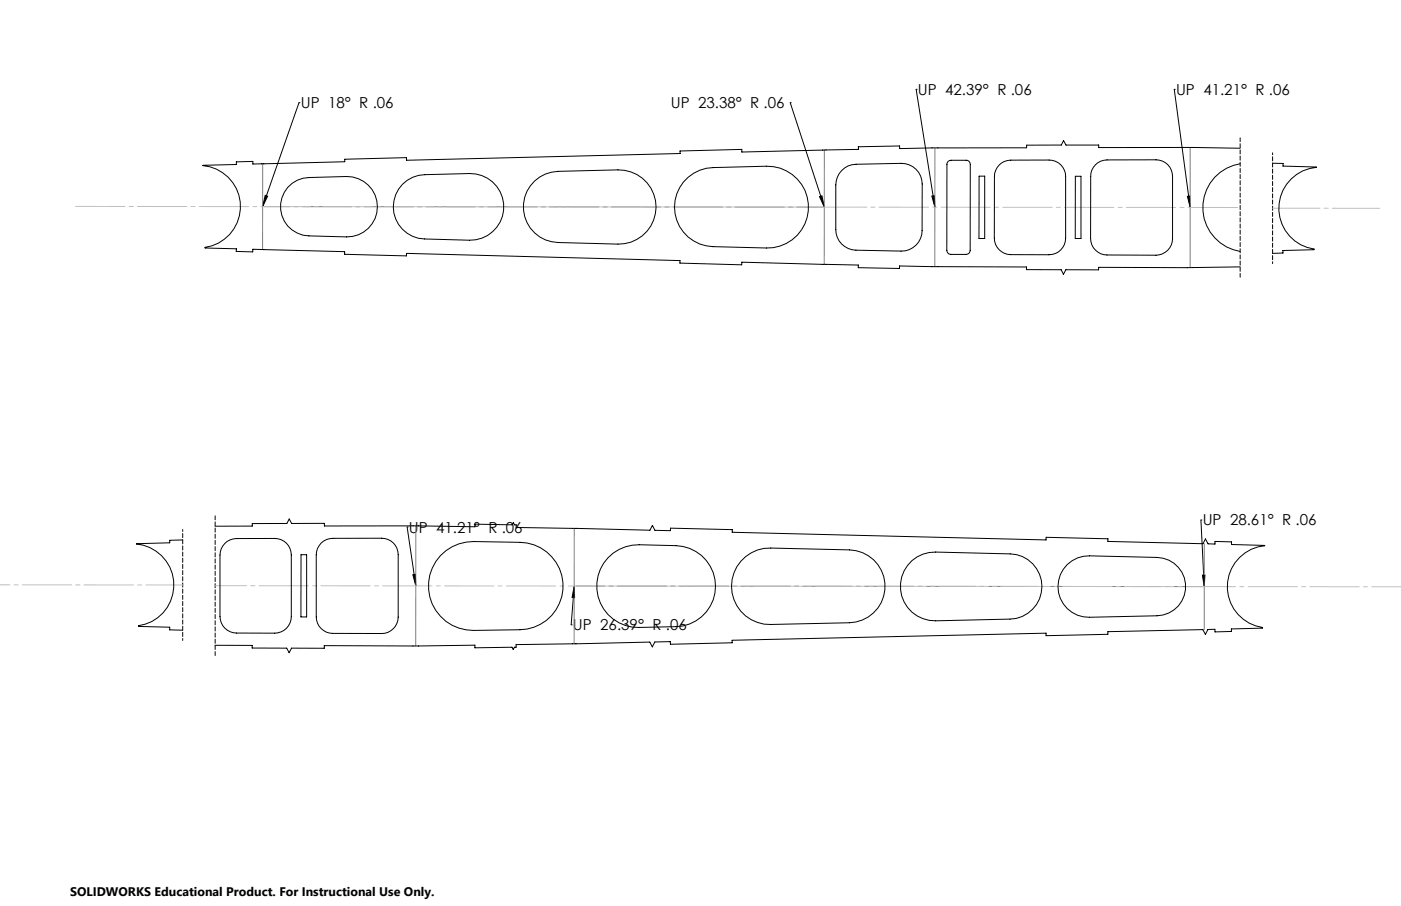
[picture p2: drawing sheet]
<svg xmlns="http://www.w3.org/2000/svg" width="432mm" height="279mm" viewBox="0 0 432 279" stroke-linecap="round" stroke-linejoin="round" font-family="sans-serif">
<g fill="none" stroke="#000" stroke-width=".31">
<path d="M92.1 31.7h.1M92.1 31.7l-11.2 32M243.6 31.7h.1M243.6 31.7l10.5 32.2M282.4 27.6h.1M282.4 27.6l5.7 36.3M361.9 27.6h.1M361.9 27.6l4.9 36.4M88.7 57.8a8.8 8.8 0 0 1 6.6-3l11.5-.4a9.3 9.3 0 0 1 9.5 9.3 9.3 9.3 0 0 1-9.5 9.4l-11.6-.4a9 9 0 0 1-8-5.4 9 9 0 0 1 1.5-9.5zM124 56.8a9.9 9.9 0 0 1 6.9-2.9l13.8-.4a10.3 10.3 0 0 1 10.6 10.3 10.3 10.3 0 0 1-10.6 10.3l-13.8-.4a9.9 9.9 0 0 1-9-6.2 9.9 9.9 0 0 1 2.1-10.7zM164.8 55.8a11 11 0 0 1 7.2-3l18.5-.4a11.5 11.5 0 0 1 11.7 11.4 11.5 11.5 0 0 1-11.7 11.5l-18.5-.5a11 11 0 0 1-10-7.1 11 11 0 0 1 2.8-11.9zM210.6 56.1a12.3 12.3 0 0 1 9.2-4.4l16.5-.4a12.6 12.6 0 0 1 12.9 12.6 12.6 12.6 0 0 1-12.9 12.6l-16.6-.4a12.2 12.2 0 0 1-10.7-7.2 12.2 12.2 0 0 1 1.6-12.8z"/>
<path d="M259.4 52.6a6 6 0 0 1 4.4-1.9l13.9-.3a6.4 6.4 0 0 1 6.5 6.3v14.4a6.3 6.3 0 0 1-6.5 6.3l-13.9-.2a6.3 6.3 0 0 1-6.2-6.4v-13.8a6.5 6.5 0 0 1 1.8-4.4zM292.2 49.8l.9-.4h4.7a1.26 1.26 0 0 1 1.2 1.3v26.5a1.26 1.26 0 0 1-1.3 1.3h-4.6a1.26 1.26 0 0 1-1.3-1.3l.1-26.8zM301.8 54.3h1.7v19.3h-1.8zM308 50.9a5 5 0 0 1 3.5-1.5h11.9a5.1 5.1 0 0 1 5 5v19.1a5.1 5.1 0 0 1-5.1 5.1l-11.8-.1a5.1 5.1 0 0 1-5-5.1v-18.9a5.2 5.2 0 0 1 1.5-3.6zM331.4 54.4h1.8v19.2h-1.8zM337.6 50.8a5 5 0 0 1 3.6-1.5h15.1a5.1 5.1 0 0 1 5.1 5.1v19.2a5.1 5.1 0 0 1-5.1 5.1l-15.1-.1a5.1 5.1 0 0 1-5.1-5l.1-19.2a4.8 4.8 0 0 1 1.4-3.6zM382.2 50.5a13.7 13.7 0 0 0-11.5 13.5 13.7 13.7 0 0 0 11.5 13.5M382.2 45.7l-14.5-.2h-29.1v-.8h-10.1l-.7-1.3-.7 1.3-10.7 .1v.8l-39.1 .2-.1-.8-12.7 .3 .1 .8-36 .8v-.8l-19 .5v.7l-84.3 2.1v-.8l-19 .5v.8l-25 .6-3.4 .1v-.8l-5.1 .1v.8l-10.2 .3a12.7 12.7 0 0 1 11.5 12.3 12.7 12.7 0 0 1-10.9 13v.2l9.6 .2v.8l5.1 .2v-.8l28.3 .7v.8l19.1 .5v-.8l84.3 2.3v.7l19 .6v-.8l35.9 .8v.9l12.7 .2v-.8l39.2 .3v.8l10.7 .1 .7 1.4 .7-1.4h10.1v-.8l27.3 .2 16.3-.3M392.2 50.3l3.3 .1-.1 .8 10.3 .3a12.8 12.8 0 0 0-11.5 12.4 12.8 12.8 0 0 0 10.8 12.9v.2l-9.6 .3v.7l-3.2 .1M81.7 60.3l.8 .2-1.6 3.2zM252.6 60.6l.7-.2 .8 3.5zM287.2 60.5l.8-.1 .1 3.5z"/>
<path d="M366 60.5l.7-.1 .1 3.6zM56.3 166.5l-4 .1v.8l-10.2 .3a12.7 12.7 0 0 1 11.5 12.3 12.7 12.7 0 0 1-10.9 13v.2l9.6 .2v.8l4 .1M66.3 162.3l11.5-.1v-.7l10.6-.1 .7-1.3 .8 1.3h10.1v.8h29l17.4 .3v-.9l11.4 .3 .4-.8 .4 .8h.5v.8l41.2 .8 .8-1.5 .8 1.5 4.7 .2 .1-.8 19 .4v.8l96.7 2.4v-.8l19.1 .5v.8l29.1 .7h.2l.7-1.5 .8 1.5 2.2 .1v-.8l5.1 .1v.8l10.2 .3a12.8 12.8 0 0 0-11.5 12.3 12.8 12.8 0 0 0 10.8 13v.2l-9.6 .3 .1 .7-5.1 .2-.1-.8h-2.1l-.8 1.6-.8-1.5-29.2 .6v.8l-19.1 .4v-.7l-96.8 2.1 .1 .8-19.1 .5v-.8l-4.8 .1-.8 1.5-.7-1.5-41.2 .8v.8h-.6l-.3 .7-.4-.7-11.4 .2v-.8l-17.4 .2-29.1-.1v.8h-10l-.8 1.4-.7-1.4-10.7-.1v-.8h-11.4M69.3 167.6a5 5 0 0 1 3.6-1.5h11.8a5.1 5.1 0 0 1 5.1 5v19.1a5.1 5.1 0 0 1-5.1 5.1l-11.9-.1a5.1 5.1 0 0 1-5-5.1v-18.9a5 5 0 0 1 1.5-3.6zM92.8 171.1h1.7v19.2h-1.8zM99 167.5a5.2 5.2 0 0 1 3.6-1.5h15.1a5.1 5.1 0 0 1 5 5.1v19.2a5.1 5.1 0 0 1-5.1 5.1l-15.1-.1a5.1 5.1 0 0 1-5-5v-19.2a5.2 5.2 0 0 1 1.5-3.6zM125.5 162.5h.1M125.5 162.5l2.7 18.2M127.2 177.2l.8-.1 .2 3.6zM135.7 171.3a13.9 13.9 0 0 1 10.3-4.3l14.3 .3a13.5 13.5 0 0 1 13.2 13.4 13.5 13.5 0 0 1-13.2 13.5l-14.4 .2a13.7 13.7 0 0 1-12.7-8.1 13.7 13.7 0 0 1 2.5-15zM187.4 172a12.9 12.9 0 0 1 9.6-4l11.4 .3a12.5 12.5 0 0 1 12.1 12.5 12.5 12.5 0 0 1-12.2 12.5l-11.3 .2a12.7 12.7 0 0 1-12-7.6 12.7 12.7 0 0 1 2.4-13.9zM228.3 173.1a11.8 11.8 0 0 1 9.3-4.1l24.2 .6a11.2 11.2 0 0 1 11 11.2 11.2 11.2 0 0 1-11 11.3l-24.3 .5a11.8 11.8 0 0 1-10.9-6.8 11.8 11.8 0 0 1 1.7-12.7z"/>
<path d="M281.1 172.9a10.8 10.8 0 0 1 7.3-2.6l22.9 .5a10.1 10.1 0 0 1 9.8 10.1 10.1 10.1 0 0 1-9.8 10l-22.9 .6a10.6 10.6 0 0 1-10.2-6.8 10.6 10.6 0 0 1 2.9-11.8zM328.9 174.1a9.4 9.4 0 0 1 6.9-2.7l20.9 .5a9 9 0 0 1 8.7 9 9 9 0 0 1-8.8 9l-20.8 .5a9.5 9.5 0 0 1-9-5.8 9.5 9.5 0 0 1 2.1-10.5zM370.1 160.4h.1M370.1 160.4l1.1 20.5M370.6 177.4l.8-.1-.2 3.6zM176 192.7h.1M177 180.7l-1 12M177 180.7l.1 3.6h-.8z"/>
</g>
<path d="M382.2 42.5v43M66.3 159.1v43.1" fill="none" stroke="#000" stroke-width=".31" stroke-dasharray="1.3 .6" stroke-dashoffset=".1"/>
<path d="M392.2 47.1v34.2M56.3 163.3v34.2" fill="none" stroke="#000" stroke-width=".31" stroke-dasharray="1.3 .6" stroke-dashoffset=".7"/>
<path d="M81.3 63.7l172.3 .2" fill="none" stroke="#808080" stroke-width=".31" stroke-dasharray="15.2 1.3 1.3 1.3" stroke-dashoffset="7.2"/>
<path d="M177.5 180.7l193.1 .2" fill="none" stroke="#808080" stroke-width=".31" stroke-dasharray="15.2 1.3 1.3 1.3" stroke-dashoffset="6.4"/>
<path d="M81 50.5l-.1 26.4M254.1 46.2l-.1 35.3M288.1 45.6v36.6M366.8 45.5v37M128.2 162.2l-.1 37M177 162.9v35.6M371.2 167.7v26.5" fill="none" stroke="#808080" stroke-width=".31"/>
<path d="M22.5 63.7l359.7 .3" fill="none" stroke="#c0c0c0" stroke-width=".31" stroke-dasharray="15.2 1.3 1.3 1.3" stroke-dashoffset="-.8"/>
<path d="M392.2 64.2h33.1" fill="none" stroke="#c0c0c0" stroke-width=".31" stroke-dasharray="15.2 1.3 1.3 1.3" stroke-dashoffset=".6"/>
<path d="M-.1 180.4h56.4" fill="none" stroke="#c0c0c0" stroke-width=".31" stroke-dasharray="15.2 1.3 1.3 1.3" stroke-dashoffset="3.9"/>
<path d="M66.3 180.6l365.5 .4" fill="none" stroke="#c0c0c0" stroke-width=".31" stroke-dasharray="15.2 1.3 1.3 1.3" stroke-dashoffset="5.5"/>
<path d="M366 60.5l.7-.1 .1 3.6zM287.2 60.5l.8-.1 .1 3.5zM252.6 60.6l.7-.2 .8 3.5zM81.7 60.3l.8 .2-1.6 3.2zM370.6 177.4l.8-.1-.2 3.6zM177 180.7l.1 3.6h-.8zM127.2 177.2l.8-.1 .2 3.6z" fill="#000"/>
<g font-size="4.7">
<text x="282.9" y="29.3">UP 42.39° R .06</text>
<text x="362.5" y="29.3">UP 41.21° R .06</text>
<text x="92.7" y="33.4">UP 18° R .06</text>
<text x="206.7" y="33.4">UP 23.38° R .06</text>
<text x="126" y="164.3">UP 41.21° R .06</text>
<text x="370.7" y="162.1">UP 28.61° R .06</text>
<text x="176.6" y="194.4">UP 26.39° R .06</text>
</g>
<text font-size="3.8" x="21.6" y="276.3">SOLIDWORKS Educational Product. For Instructional Use Only.</text>
</svg>
